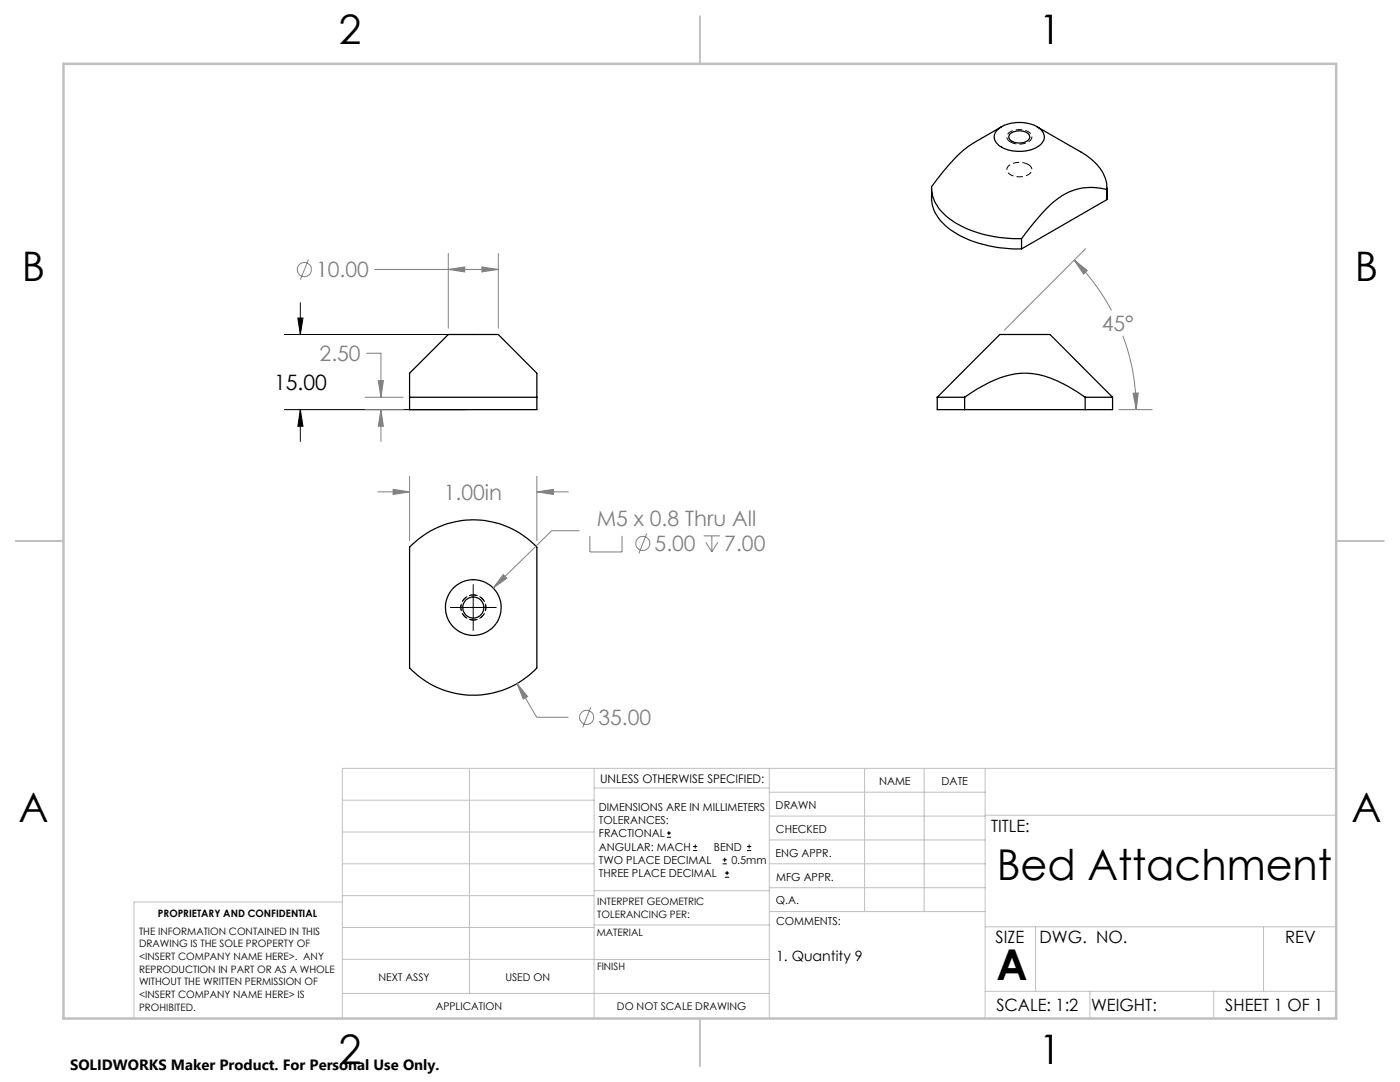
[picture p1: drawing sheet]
<svg xmlns="http://www.w3.org/2000/svg" width="279mm" height="216mm" viewBox="0 0 279 216" stroke-linecap="round" stroke-linejoin="round" font-family="sans-serif">
<g fill="none" stroke="#000" stroke-width=".25">
<path d="M185.9 37.5v2.1a8.5 8.5 0 0 0 4.6 6.8 25.3 25.3 0 0 0 13.4 3.3M199 26a7.2 7.2 0 0 1 8.8-.1 2.03 2.03 0 0 1-.8 3.4 7.4 7.4 0 0 1-7.9-.5 1.91 1.91 0 0 1-.1-2.8zM199.9 25.3l-5.4 3.1a22.6 22.6 0 0 0-6.2 5.8l-2.4 3.1a8.5 8.5 0 0 0 4.6 7.1 24.8 24.8 0 0 0 13.4 3.2M201.6 26.7a2.78 2.78 0 0 1 3.9 .4 1.36 1.36 0 0 1-1.7 1.4h-.5a1.72 1.72 0 0 1-2-1.3zM206.9 25.3l8.9 5.1a9.3 9.3 0 0 1 5.1 6.5v.9a11.7 11.7 0 0 0-12.1 3.8l-2.3 2.7-2.6 3.3M220.9 37.5v2.3l-17 9.9M203.9 47.6v2.1M81.7 79.3h25.4M81.7 79.3v2.4h25.4v-2.4M81.7 79.3v-4.8l7.8-7.8h9.9l7.7 7.8v4.8M187 79.3l12.5-12.6h10l12.5 12.6M187 79.3h5.5"/>
<path d="M187 79.3v2.4h5.5M192.5 79.3a22.9 22.9 0 0 1 11.4-4.8 17 17 0 0 1 9.4 2.7l3.3 2.1M192.5 79.3v2.4M216.6 79.3h5.4M216.6 79.3v2.4M222 79.3v2.4h-5.4M192.5 81.7h24.1M81.7 109.2a17.5 17.5 0 0 1 25.4 0v24.1a17.6 17.6 0 0 1-25.4 0z"/>
<circle cx="94.5" cy="121.2" r="5.6"/>
<circle cx="94.5" cy="121.2" r="2.1"/>
</g>
<g fill="none" stroke="#808080" stroke-width=".2">
<path d="M61.6 51.8l-1.7 4M74.8 53.8h24.6M89.5 53.8l3.2-.5v1zM89.5 50.6v14.9M96.2 53.3l3.2 .5-3.2 .5zM99.4 50.6v14.9M214.4 51.9l2.6 2.1-.7 .7zM214.4 51.9a42.6 42.6 0 0 1 7.4 10M216.6 49.6l-16.2 16.3M72.8 79.3h7.7M73.2 70.5h2.8v8.8M75.5 76h1l-.5 3.3z"/>
<path d="M224.1 67a41.7 41.7 0 0 1 2.7 14.7M226.1 78.5l1.1-.1-.4 3.3zM72.8 81.7h7.7M75.4 98.1h6.3M76 81.7l.5 3.4h-1zM76 81.7v6.4M78.5 97.6l3.2 .5-3.2 .6zM81.7 95v12.9M107.1 98.1l3.4-.5v1.1zM107.1 95v12.9M107.1 98.1h6.4M223.3 81.7h6.6"/>
<path d="M100.4 114.7l.7 .7-2.7 1.9zM115.7 105.9h-5.6l-11.7 11.4M117.7 106.9v3.2h6.4v-3.2M129.1 106.4l-1.6 4.1M140.4 106.9h3.3M140.9 108.2l1.2 1.9M142.1 106.9v3.2M143.3 108.2l-1.2 1.9M103.2 136.4l2.1 2.6-.9 .5zM103.2 136.4l3.9 6.7h6.4M117.9 141.1l-1.6 4.1"/>
<circle cx="60.7" cy="53.8" r="1.42"/>
<circle cx="128.3" cy="108.4" r="1.42"/>
<circle cx="117.1" cy="143.1" r="1.42"/>
</g>
<g fill="none" stroke="#000" stroke-width=".2">
<path d="M56.8 66.7h36.4M59.4 63.5h1.1l-.6 3.2zM59.9 60.4v6.3M56.8 81.7h36.4M59.9 81.7l.6 3.4h-1.1zM59.9 81.7v6.4M94.4 116.6v9.3M89.8 121.2h9.3M133.1 167.1h.8M133.1 166.2h.8M133.5 165.8v.9M138.3 169.7h.8"/>
<path d="M138.3 168.9h.8M138.7 168.5v.8M144.2 172.4h.9M144.2 171.6h.9M144.6 171.1v.9M144.7 175h.8M144.7 174.2h.8M145.1 173.8v.8M149.1 169.7h.8M149.1 168.9h.8M149.5 168.5v.8"/>
</g>
<path d="M201.7 28.3a1.12 1.12 0 0 1-.8-1.2 1.12 1.12 0 0 1 1-.9 3.3 3.3 0 0 1 4 .8 1.45 1.45 0 0 1-1.5 1.6l-1.6 .1-1.1-.4M205.2 32.8a3.4 3.4 0 0 0-4.2 .6 1.37 1.37 0 0 0 1.4 1.8 3.1 3.1 0 0 0 3.5-1.1 1.1 1.1 0 0 0-.7-1.3" fill="none" stroke="#000" stroke-width=".2" stroke-dasharray="1.3 .6" stroke-linecap="butt"/>
<path d="M94.5 118.7a2.5 2.5 0 0 0-2.2 3.7 2.5 2.5 0 0 0 4.3 .2 2.5 2.5 0 0 0-1.9-3.9h-.2M94.5 123.7a2.5 2.5 0 0 1-2.2-3.7 2.5 2.5 0 0 1 4.3-.2 2.5 2.5 0 0 1-1.9 3.9h-.2" fill="none" stroke="#000" stroke-width=".2" stroke-dasharray="1.3 .6" stroke-dashoffset=".4" stroke-linecap="butt"/>
<g fill="none" stroke="#c0c0c0" stroke-width=".2">
<path d="M68.3 159.7h50.3M93.7 153.3v44.9M118.6 153.3v49.9M118.6 157.2h34.9M153.5 153.3v49.9M153.5 158.1h43.1M172.5 153.3v28.6M184.4 153.3v28.6M196.6 153.3v49.9M266.7 153.3h-198.4v49.9M68.3 178.7h50.3M68.3 172.4h50.3"/>
<path d="M68.3 166h50.3M68.3 180h-41.6v23.2M118.6 177.7h35M153.5 167.6h43.1M153.5 162.8h43.1M153.5 172.4h43.1M153.5 177.1h43.1M196.6 162.7h70.1M68.3 198.2h85.2M68.3 191.4l85.2 .1M68.3 185.1h50.3M118.6 184.6h35"/>
<path d="M153.6 181.9h43M196.6 197.8h70.1M196.6 184.9h70.1M206.7 184.9v12.9M217.5 197.8v5.4M242.2 197.8v5.4M252.2 184.9v12.9"/>
</g>
<path d="M139.7 3.2v9.5M3.1 107.9h9.6M266.7 107.9h9.5M139.7 203.2v9.6" fill="none" stroke="#c0c0c0" stroke-width=".25"/>
<path d="M12.7 12.7h254v190.5h-254z" fill="none" stroke="#c0c0c0" stroke-width=".5"/>
<path d="M59.4 63.5h1.1l-.6 3.2zM59.9 81.7l.6 3.4h-1.1z" fill="#000"/>
<g fill="#808080">
<path d="M75.5 76h1l-.5 3.3zM76 81.7l.5 3.4h-1zM89.5 53.8l3.2-.5v1zM96.2 53.3l3.2 .5-3.2 .5zM226.1 78.5l1.1-.1-.4 3.3zM214.4 51.9l2.6 2.1-.7 .7z"/>
<path d="M107.1 98.1l3.4-.5v1.1zM78.5 97.6l3.2 .5-3.2 .6zM103.2 136.4l1.2 3.1 .9-.5zM100.4 114.7l-2 2.6 2.7-1.9z"/>
</g>
<g font-size="8.5">
<text x="198.9" y="175.5">Bed Attachment</text>
<text x="198.9" y="195.5">A</text>
</g>
<g font-size="8.1">
<text x="67.6" y="8.9">2</text>
<text x="207.3" y="8.9">1</text>
<text x="4.4" y="56.2">B</text>
<text x="270.4" y="56.2">B</text>
<text x="3.7" y="164.1">A</text>
<text x="269.7" y="164.1">A</text>
<text x="67.6" y="212.4">2</text>
<text x="207.3" y="212.4">1</text>
</g>
<g font-size="4.2" fill="#808080">
<text x="63.1" y="55.3">10.00</text>
<text x="219.9" y="66">45°</text>
<text x="63.8" y="72.1">2.50</text>
<text x="88.6" y="99.7">1.00in</text>
<text x="119.1" y="104.9">M5 x 0.8 Thru All</text>
<text x="130.6" y="110">5.00</text>
<text x="144.6" y="110">7.00</text>
<text x="119.4" y="144.7">35.00</text>
</g>
<text font-size="4.2" x="54.7" y="77.8">15.00</text>
<g font-size="3.4">
<text x="197.8" y="166">TITLE:</text>
<text x="198.7" y="188.1">SIZE</text>
<text x="207.5" y="188.1">DWG. NO.</text>
<text x="256.5" y="188.2">REV</text>
<text x="198.8" y="201.7">SCALE: 1:2</text>
<text x="217.7" y="201.8">WEIGHT:</text>
<text x="244.5" y="201.7">SHEET 1 OF 1</text>
</g>
<text font-size="3" x="14" y="213.5">SOLIDWORKS Maker Product. For Personal Use Only.</text>
<text font-size="2.8" x="154.9" y="191.8">1. Quantity 9</text>
<text font-size="2.4" x="119.8" y="156.2">UNLESS OTHERWISE SPECIFIED:</text>
<g font-size="2.2">
<text x="119.5" y="161.8">DIMENSIONS ARE IN MILLIMETERS</text>
<text x="154.8" y="161.4">DRAWN</text>
<text x="175.4" y="156.6">NAME</text>
<text x="187.9" y="156.7">DATE</text>
<text x="119.5" y="164.4">TOLERANCES:</text>
<text x="119.5" y="167.1">FRACTIONAL</text>
<text x="154.9" y="166.3">CHECKED</text>
<text x="119.5" y="169.7">ANGULAR: MACH</text>
<text x="119.5" y="172.4">TWO PLACE DECIMAL</text>
<text x="142.5" y="169.7">BEND</text>
<text x="146" y="172.4">0.5mm</text>
<text x="154.8" y="170.9">ENG APPR.</text>
<text x="119.5" y="175">THREE PLACE DECIMAL</text>
<text x="154.9" y="175.7">MFG APPR.</text>
<text x="154.9" y="180.4">Q.A.</text>
<text x="154.9" y="184.6">COMMENTS:</text>
</g>
<g font-size="2.1">
<text x="75.5" y="195.7">NEXT ASSY</text>
<text x="100.9" y="195.7">USED ON</text>
<text x="86.9" y="201.5">APPLICATION</text>
<text x="123.1" y="201.6">DO NOT SCALE DRAWING</text>
</g>
<g font-size="2">
<text x="31.5" y="182.9">PROPRIETARY AND CONFIDENTIAL</text>
<text x="119.2" y="180.6">INTERPRET GEOMETRIC</text>
<text x="119.2" y="183.1">TOLERANCING PER:</text>
<text x="27.8" y="186.5">THE INFORMATION CONTAINED IN THIS</text>
<text x="27.8" y="189">DRAWING IS THE SOLE PROPERTY OF</text>
<text x="27.8" y="191.6">&lt;INSERT COMPANY NAME HERE&gt;. ANY</text>
<text x="119.1" y="186.7">MATERIAL</text>
<text x="27.8" y="194.1">REPRODUCTION IN PART OR AS A WHOLE</text>
<text x="27.8" y="196.6">WITHOUT THE WRITTEN PERMISSION OF</text>
<text x="119.1" y="193.5">FINISH</text>
<text x="27.8" y="199.1">&lt;INSERT COMPANY NAME HERE&gt; IS</text>
<text x="27.8" y="201.7">PROHIBITED.</text>
</g>
</svg>
